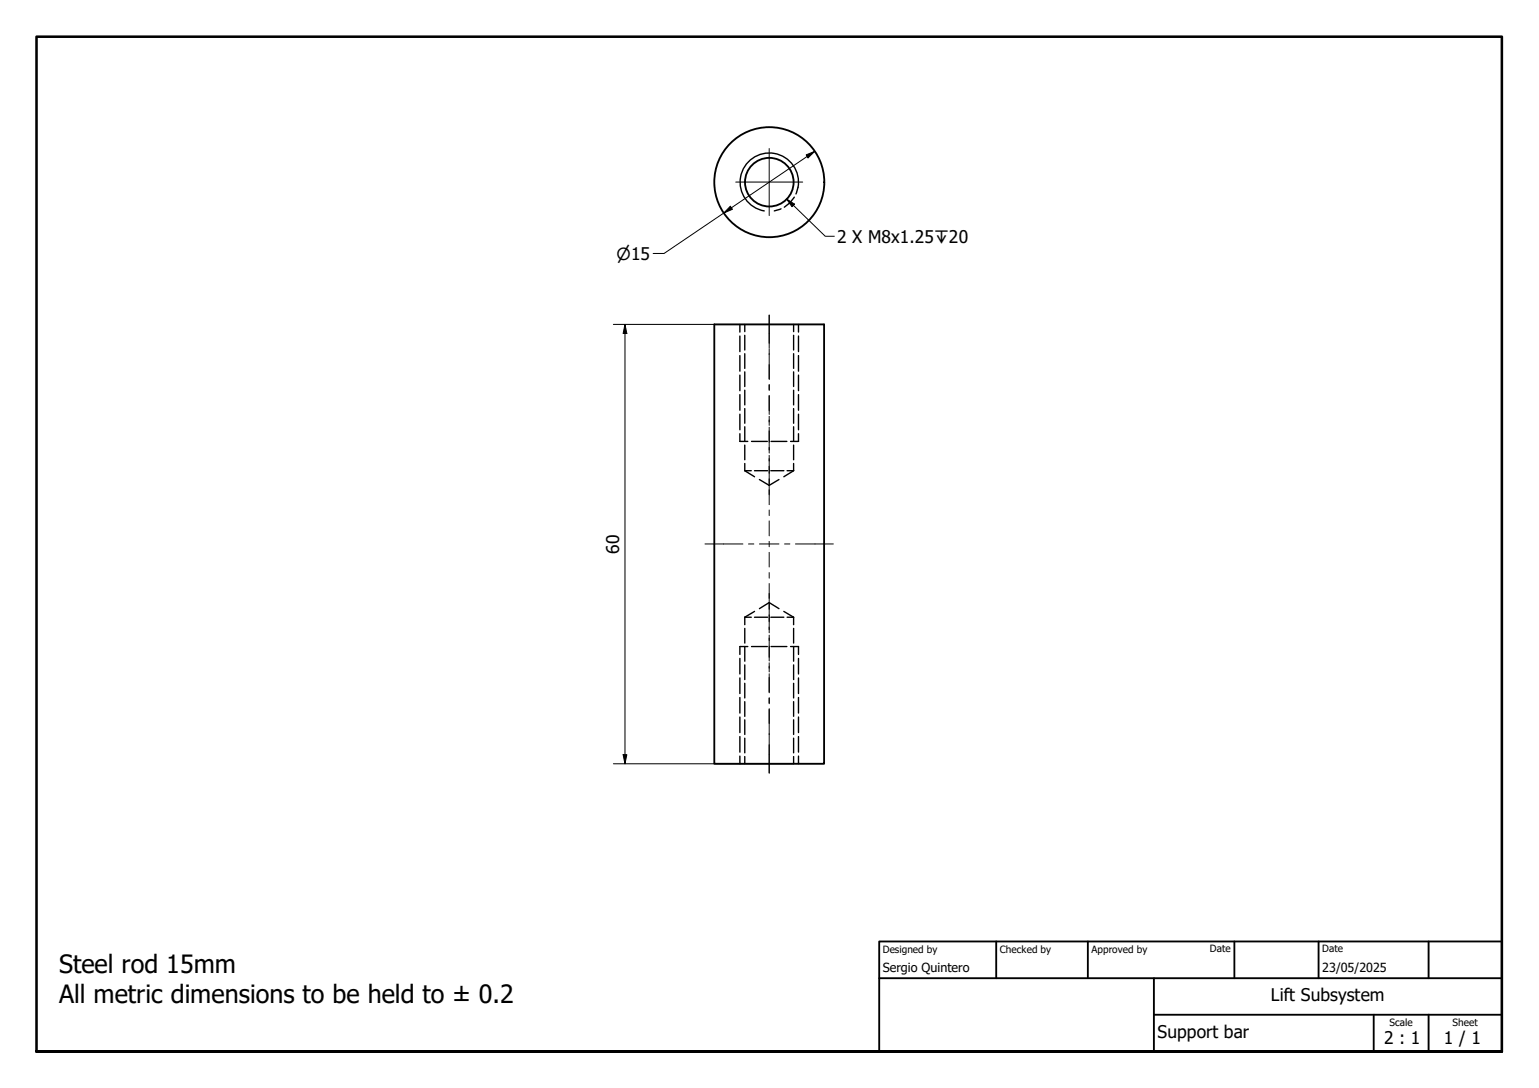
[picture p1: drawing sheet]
<svg xmlns="http://www.w3.org/2000/svg" width="420mm" height="297mm" viewBox="0 0 420 297" stroke-linecap="round" stroke-linejoin="round" font-family="sans-serif">
<!-- layer: Hidden (ISO) -->
<g fill="none" stroke="#000" stroke-width=".38">
<path d="M213.2 57l-1.8 .6M216.9 53.8a8.4 8.4 0 0 1-2.8 2.8M217.9 51.1l-.6 1.8M202 88.6v2.1M202 91.7v4.3M202 97.1v4.2M203.3 88.6v1.9M203.3 91.6v4M203.3 96.6v4M216.7 88.6v1.9M216.7 91.6v4M216.7 96.6v4"/>
<path d="M218 88.6v2.1M218 91.7v4.3M218 97.1v4.2M202 102.4v4.3M202 107.7v4.3M202 113.1v4.2M202 118.4v2.1h2.2M203.3 101.5v4M203.3 106.5v4M203.3 111.6v4M203.3 116.5v4M216.7 101.5v4"/>
<path d="M216.7 106.5v4M216.7 111.6v4M216.7 116.5v4M218 102.4v4.3M218 107.7v4.3M218 113.1v4.2M218 118.4v2.1h-2.2M203.3 121.5v4M203.3 126.5v2M203.3 128.5h1.8M203.3 128.5l2.7 1.7M205.2 120.5h4.3"/>
<path d="M206 128.5h3.5M207.3 130.9l2.7 1.6 2.7-1.6M210.4 128.5h3.6M210.5 120.5h4.3M214.9 128.5h1.8M216.7 121.5v4M216.7 126.5v2M216.7 128.5l-2.7 1.7M202 179.8v4.2M203.3 168.5h1.8M203.3 168.5v2M203.3 171.6v4"/>
<path d="M203.3 176.5v4M204.2 176.5h-2.2v2.2M205.2 176.5h4.3M206 168.5h3.5M206 166.9l-2.7 1.6M207.3 166.2l2.7-1.7 2.7 1.7M210.4 168.5h3.6M210.5 176.5h4.3M214 166.9l2.7 1.6M214.9 168.5h1.8M215.8 176.5h2.2v2.2M216.7 168.5v2"/>
<path d="M216.7 171.6v4M216.7 176.5v4M218 179.8v4.2M202 185.1v4.2M202 190.4v4.3M202 195.8v4.2M203.3 181.5v4M203.3 186.5v4M203.3 191.6v4M203.3 196.5v4M216.7 181.5v4M216.7 186.5v4"/>
<path d="M216.7 191.6v4M216.7 196.5v4M218 185.1v4.2M218 190.4v4.3M218 195.8v4.2M202 201.1v4.2M202 206.4v2.1M203.3 201.5v4M203.3 206.6v1.9M216.7 201.5v4M216.7 206.6v1.9M218 201.1v4.2"/>
<path d="M218 206.4v2.1"/>
</g>
<!-- layer: Visible (ISO) -->
<g fill="none" stroke="#000" stroke-width=".51">
<path d="M195 88.6h30v119.9h-30z"/>
<circle cx="210" cy="49.7" r="15"/>
<circle cx="210" cy="49.7" r="6.6"/>
</g>
<!-- layer: Visible Narrow (ISO) -->
<path d="M217.9 51.1a8 8 0 0 0-6.5-9.2 8 8 0 0 0-9.2 6.5 8 8 0 0 0 6.4 9.2" fill="none" stroke="#000" stroke-width=".38"/>
<!-- layer: Title (ISO) -->
<path d="M240 257h170v30.1h-170zM272 257v10.1M297 257v10.1M337 257v10.1M360 257v10.1M390 257v10.1M240 267.1h170M315 277h95M315 267.1v20M375 277v10.1M390 277v10.1" fill="none" stroke="#000" stroke-width=".51"/>
<!-- layer: Border (ISO) -->
<path d="M10 287.1v-277.1h400v277.1h-400h400" fill="none" stroke="#000" stroke-width=".7"/>
<!-- layer: Dimension (ISO) -->
<path d="M199.4 56.3l.6 .8-2.4 1.1zM220.1 42.3l2.3-1-1.8 1.8zM222.4 41.3l-41.1 27.9h-3M167.4 88.6h27.6M170.6 88.6l.5 2.4h-1zM170.6 88.6v119.9M167.4 208.5h42.5M170.1 206h1l-.5 2.5zM210.1 208.5h6.6" fill="none" stroke="#000" stroke-width=".27"/>
<path d="M199.4 56.3l.6 .8-2.4 1.1zM220.1 42.3l2.3-1-1.8 1.8zM170.6 88.6l.5 2.4h-1zM170.1 206h1l-.5 2.5z" fill="#000"/>
<!-- layer: Center Mark (ISO) -->
<path d="M200.9 49.7h18.2M210 40.6v18.3" fill="none" stroke="#000" stroke-width=".27"/>
<!-- layer: Centerline (ISO) -->
<g fill="none" stroke="#000" stroke-width=".27">
<path d="M210 86v9M210 95.2v2.9M210 98.2v5.4M210 105v1.6M210 107.9v5.2M210 113.7v2.4M210 116.6v7.1M210 124.3v13.5M210 139.2v1.6M192.5 148.5h10.3M204.3 148.5h1.5M207.3 148.5h5.4"/>
<path d="M210 142.2v4.1M210 147.8v1.5M210 150.8v4M210 156.3v1.5M210 159.3v13.5M214.2 148.5h1.4M217.2 148.5h10.3M210 173.4v7.1M210 181v2.4M210 183.9v5.3M210 190.5v1.6M210 193.5v5.4"/>
<path d="M210 199v2.9M210 202v9.1"/>
</g>
<!-- layer: Symbol (ISO) -->
<path d="M214.8 54.3l2.1 1.4-.7 .7zM214.8 54.3l10.5 10.2h2.5" fill="none" stroke="#000" stroke-width=".27"/>
<path d="M214.8 54.3l2.1 1.4-.7 .7z" fill="#000"/>
<g font-size="6.9">
<text x="16.1" y="265.6">Steel rod 15mm</text>
<text x="16.1" y="273.8">All metric dimensions to be held to ± 0.2</text>
</g>
<g font-size="4.8">
<text x="228.5" y="66.3">2 X M8x1.25↧20</text>
<text x="169" y="151.2" transform="rotate(-90 169 151.2)">60</text>
<text x="347" y="273.4">Lift Subsystem</text>
<text x="316" y="283.4">Support bar</text>
<text x="377.9" y="284.9">2 : 1</text>
<text x="394.2" y="285">1 / 1</text>
</g>
<text font-size="4.6" x="168.3" y="70.9">⌀15</text>
<g font-size="3.4">
<text x="241" y="265.4">Sergio Quintero</text>
<text x="361" y="265.5">23/05/2025</text>
</g>
<g font-size="2.7">
<text x="241" y="260.1">Designed by</text>
<text x="273" y="260.1">Checked by</text>
<text x="298" y="260.1">Approved by</text>
<text x="330.3" y="260">Date</text>
<text x="361" y="260">Date</text>
<text x="379.3" y="280.1">Scale</text>
<text x="396.6" y="280.1">Sheet</text>
</g>
</svg>
